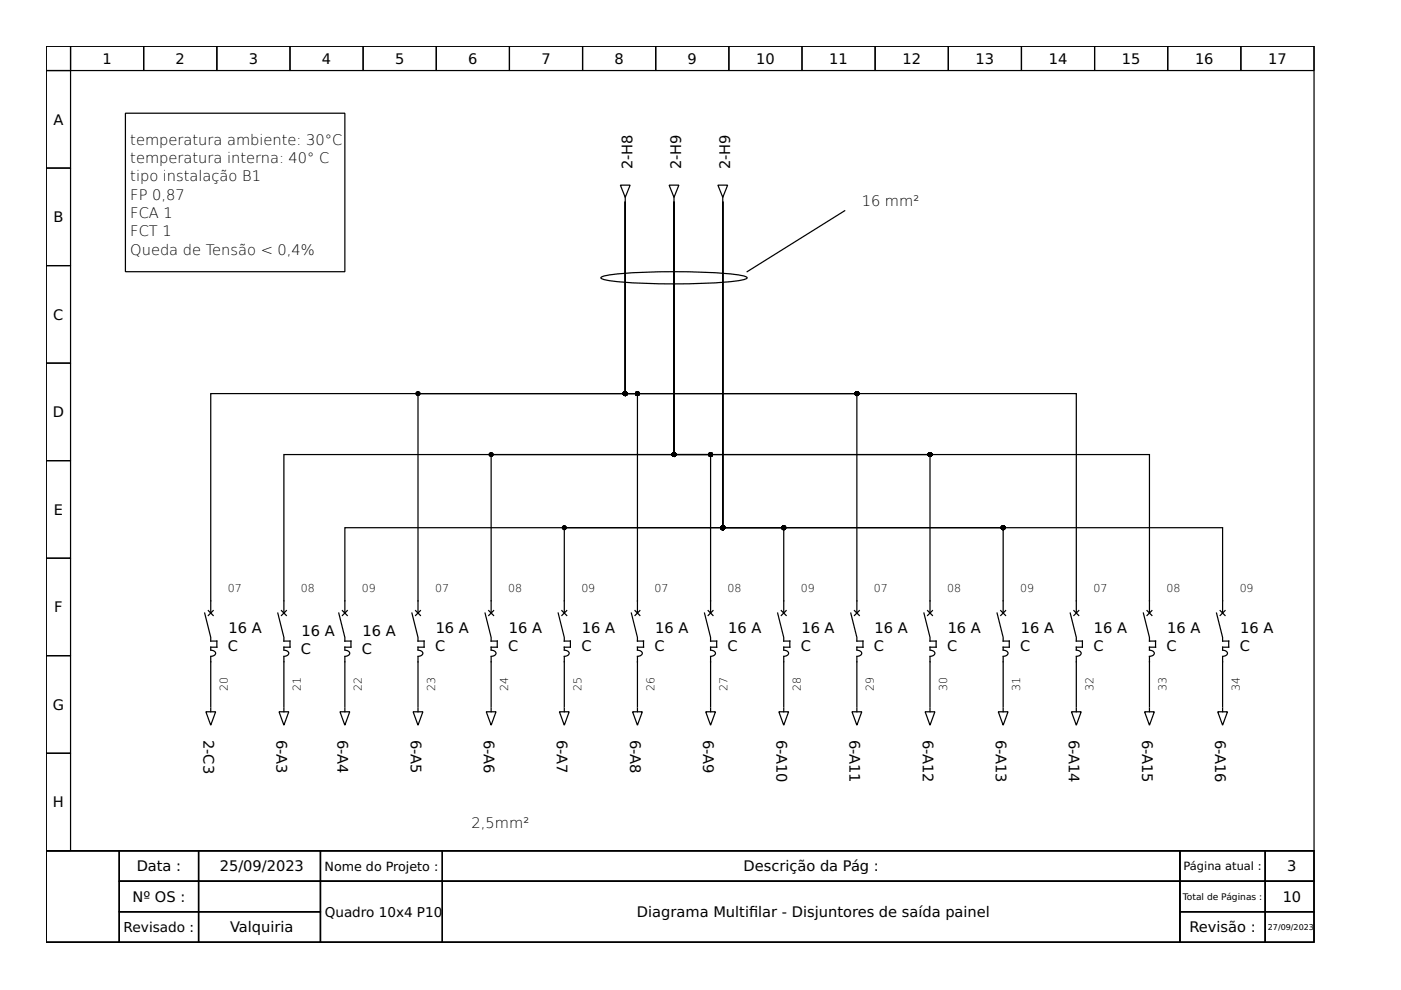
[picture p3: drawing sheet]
<svg xmlns="http://www.w3.org/2000/svg" width="297mm" height="210mm" viewBox="0 0 297 210" stroke-linecap="round" stroke-linejoin="round" font-family="sans-serif">
<g fill="none" stroke="#000" stroke-width=".26">
<path d="M9.8 9.8h268.8v170.6h-268.8zM9.8 9.8h5.2v5.2h-5.2zM9.8 15h5.2v20.6h-5.2zM15 9.8h15.5v5.2h-15.5zM30.5 9.8h15.5v5.2h-15.5zM46 9.8h15.5v5.2h-15.5zM61.5 9.8h15.5v5.2h-15.5zM77 9.8h15.5v5.2h-15.5zM92.5 9.8h15.5v5.2h-15.5zM108 9.8h15.5v5.2h-15.5zM123.5 9.8h15.5v5.2h-15.5zM139 9.8h15.5v5.2h-15.5z"/>
<path d="M154.5 9.8h15.5v5.2h-15.5zM170 9.8h15.6v5.2h-15.6zM185.6 9.8h15.5v5.2h-15.5zM201.1 9.8h15.5v5.2h-15.5zM216.6 9.8h15.5v5.2h-15.5zM232.1 9.8h15.5v5.2h-15.5zM247.6 9.8h15.5v5.2h-15.5zM263.1 9.8h15.5v5.2h-15.5zM9.8 35.6h5.2v20.7h-5.2zM26.6 24h46.5v33.6h-46.5zM131.5 39.3h2.1l-1 2.5zM141.9 39.3h2l-1 2.5z"/>
<path d="M152.2 39.3h2.1l-1.1 2.5zM9.8 56.3h5.2v20.7h-5.2zM127.5 58.7a44.5 44.5 0 0 1 11.6-1.1h1.9a85.9 85.9 0 0 1 16.9 1l.5 .3a2.59 2.59 0 0 1-1.8 .6 131.9 131.9 0 0 1-28.2-.1l-.9-.3-.1-.2zM132.6 41.8v.8M132.6 42.9v40.6h95.6v46.5M132.6 42.9v40.6h2.5v46.5M132.6 42.9v40.6h49.1v46.5M132.6 42.9v40.6h-87.9v46.5M132.6 42.9v40.6h-44v46.5M142.9 41.8v.8M142.9 42.9v53.5h100.8v33.6M142.9 42.9v53.5h7.8v33.6"/>
<path d="M142.9 42.9v53.5h54.3v33.6M142.9 42.9v53.5h-82.7v33.6M142.9 42.9v53.5h-38.8v33.6M153.2 42.9v69h106v18.1M153.2 42.9v69h59.5v18.1M153.2 42.9v69h13v18.1M153.2 42.9v69h-33.6v18.1M153.2 42.9v69h-80.1v18.1M153.2 41.8v.8M179.1 44.7l-20.7 12.9M9.8 77h5.2v20.7h-5.2zM9.8 97.7h5.2v20.6h-5.2z"/>
<path d="M9.8 118.3h5.2v20.7h-5.2zM9.8 139h5.2v20.7h-5.2zM43.4 130l1.3 5.1v.8h1.3v1.3h-1.3v.5M44.2 129.5l1 1M44.7 137.9a.77 .77 0 0 1 .9 .9l-.5 .3-.4 .1M44.7 139.3v10.6M45.2 129.5l-1 1M58.9 130l1.3 5.1v.8h1.3v1.3h-1.3v.5M59.7 129.5l1 1M60.2 137.9a.77 .77 0 0 1 .9 .9l-.5 .3-.4 .1M60.2 139.3v10.6M60.7 129.5l-1 1"/>
<path d="M71.8 130l1.3 5.1v.8h1.3v1.3h-1.3v.5M72.6 129.5l1 1M73.1 137.9a.77 .77 0 0 1 1 .9l-.6 .3-.4 .1M73.1 139.3v10.6M73.6 129.5l-1 1M87.3 130l1.3 5.1v.8h1.3v1.3h-1.3v.5M88.1 129.5l1 1M88.6 137.9a.77 .77 0 0 1 1 .9l-.6 .3-.4 .1M88.6 139.3v10.6M89.1 129.5l-1 1M102.8 130l1.3 5.1v.8h1.3v1.3h-1.3v.5M103.6 129.5l1 1"/>
<path d="M104.1 137.9a.77 .77 0 0 1 1 .9l-.6 .3-.4 .1M104.1 139.3v10.6M104.6 129.5l-1 1M118.3 130l1.3 5.1v.8h1.3v1.3h-1.3v.5M119.1 129.5l1.1 1M119.6 137.9a.77 .77 0 0 1 1 .9l-.6 .3-.4 .1M119.6 139.3v10.6M120.2 129.5l-1.1 1M133.9 130l1.2 5.1v.8h1.3v1.3h-1.3v.5M134.6 129.5l1.1 1M135.1 137.9a.77 .77 0 0 1 1 .9l-.5 .3-.5 .1M135.1 139.3v10.6"/>
<path d="M135.7 129.5l-1.1 1M149.4 130l1.3 5.1v.8h1.2v1.3h-1.2v.5M150.1 129.5l1.1 1M150.7 137.9a.77 .77 0 0 1 .9 .9l-.5 .3-.4 .1M150.7 139.3v10.6M151.2 129.5l-1.1 1M164.9 130l1.3 5.1v.8h1.3v1.3h-1.3v.5M165.6 129.5l1.1 1M166.2 137.9a.77 .77 0 0 1 .9 .9l-.5 .3-.4 .1M166.2 139.3v10.6M166.7 129.5l-1.1 1M180.4 130l1.3 5.1v.8h1.3v1.3h-1.3v.5"/>
<path d="M181.2 129.5l1 1M181.7 137.9a.77 .77 0 0 1 .9 .9l-.5 .3-.4 .1M181.7 139.3v10.6M182.2 129.5l-1 1M195.9 130l1.3 5.1v.8h1.3v1.3h-1.3v.5M196.7 129.5l1 1M197.2 137.9a.77 .77 0 0 1 .9 .9l-.5 .3-.4 .1M197.2 139.3v10.6M197.7 129.5l-1 1M211.4 130l1.3 5.1v.8h1.3v1.3h-1.3v.5M212.2 129.5l1 1M212.7 137.9a.77 .77 0 0 1 .9 .9l-.5 .3-.4 .1"/>
<path d="M212.7 139.3v10.6M213.2 129.5l-1 1M226.9 130l1.3 5.1v.8h1.3v1.3h-1.3v.5M227.7 129.5l1 1M228.2 137.9a.77 .77 0 0 1 1 .9l-.6 .3-.4 .1M228.2 139.3v10.6M228.7 129.5l-1 1M242.4 130l1.3 5.1v.8h1.3v1.3h-1.3v.5M243.2 129.5l1 1M243.7 137.9a.77 .77 0 0 1 1 .9l-.6 .3-.4 .1M243.7 139.3v10.6M244.2 129.5l-1 1"/>
<path d="M257.9 130l1.3 5.1v.8h1.3v1.3h-1.3v.5M258.7 129.5l1 1M259.2 137.9a.77 .77 0 0 1 1 .9l-.6 .3-.4 .1M259.2 139.3v10.6M259.7 129.5l-1 1M9.8 159.7h5.2v20.7h-5.2zM43.6 150.9h2.1l-1 2.9zM44.7 150.1v.8M59.2 150.9h2l-1 2.9zM60.2 150.1v.8M72.1 150.9h2l-1 2.9zM73.1 150.1v.8"/>
<path d="M87.6 150.9h2.1l-1.1 2.9zM88.6 150.1v.8M103.1 150.9h2.1l-1.1 2.9zM104.1 150.1v.8M118.6 150.9h2.1l-1.1 2.9zM119.6 150.1v.8M134.1 150.9h2.1l-1.1 2.9zM135.1 150.1v.8M149.6 150.9h2.1l-1 2.9zM150.7 150.1v.8M165.1 150.9h2.1l-1 2.9zM166.2 150.1v.8"/>
<path d="M180.6 150.9h2.1l-1 2.9zM181.7 150.1v.8M196.1 150.9h2.1l-1 2.9zM197.2 150.1v.8M211.7 150.9h2l-1 2.9zM212.7 150.1v.8M227.2 150.9h2l-1 2.9zM228.2 150.1v.8M242.7 150.9h2l-1 2.9zM243.7 150.1v.8M258.2 150.9h2l-1 2.9zM259.2 150.1v.8"/>
<path d="M9.8 180.4h268.8v19.4h-268.8zM9.8 180.4h15.5v19.4h-15.5zM25.3 180.4h16.8v6.4h-16.8zM25.3 186.8h16.8v6.5h-16.8zM25.3 193.3h16.8v6.5h-16.8zM42.1 180.4h25.8v6.4h-25.8zM42.1 186.8h25.8v6.5h-25.8zM42.1 193.3h25.8v6.5h-25.8zM67.9 180.4h25.9v6.4h-25.9zM67.9 186.8h25.9v13h-25.9zM93.8 180.4h156.4v6.4h-156.4zM93.8 186.8h156.4v13h-156.4z"/>
<path d="M250.2 180.4h18.1v6.4h-18.1zM250.2 186.8h18.1v6.5h-18.1zM250.2 193.3h18.1v6.5h-18.1zM268.3 180.4h10.3v6.4h-10.3zM268.3 186.8h10.3v6.5h-10.3zM268.3 193.3h10.3v6.5h-10.3z"/>
</g>
<g fill="#000" stroke="#000" stroke-width=".26">
<circle cx="88.6" cy="83.5" r=".39"/>
<circle cx="104.1" cy="96.4" r=".39"/>
<circle cx="132.6" cy="83.5" r=".39"/>
<circle cx="135.1" cy="83.5" r=".39"/>
<circle cx="142.9" cy="96.4" r=".39"/>
<circle cx="150.7" cy="96.4" r=".39"/>
<circle cx="181.7" cy="83.5" r=".39"/>
<circle cx="197.2" cy="96.4" r=".39"/>
<circle cx="119.6" cy="111.9" r=".39"/>
<circle cx="153.2" cy="111.9" r=".39"/>
<circle cx="166.2" cy="111.9" r=".39"/>
<circle cx="212.7" cy="111.9" r=".39"/>
</g>
<g font-size="3.1">
<text x="21.7" y="13.5">1</text>
<text x="37.2" y="13.5">2</text>
<text x="52.7" y="13.5">3</text>
<text x="68.3" y="13.5">4</text>
<text x="83.8" y="13.5">5</text>
<text x="99.3" y="13.5">6</text>
<text x="114.8" y="13.5">7</text>
<text x="130.3" y="13.5">8</text>
<text x="145.8" y="13.5">9</text>
<text x="160.3" y="13.5">10</text>
<text x="175.8" y="13.5">11</text>
<text x="191.3" y="13.5">12</text>
<text x="206.8" y="13.5">13</text>
<text x="222.4" y="13.5">14</text>
<text x="237.9" y="13.5">15</text>
<text x="253.4" y="13.5">16</text>
<text x="268.9" y="13.5">17</text>
<text x="11.3" y="26.5">A</text>
<text x="27.6" y="30.7">temperatura ambiente: 30°C</text>
<text x="27.6" y="34.6">temperatura interna: 40° C</text>
<text x="134.1" y="35.9" transform="rotate(-90 134.1 35.9)">2-H8</text>
<text x="144.5" y="35.9" transform="rotate(-90 144.5 35.9)">2-H9</text>
<text x="154.8" y="35.9" transform="rotate(-90 154.8 35.9)">2-H9</text>
<text x="27.6" y="38.5">tipo instalação B1</text>
<text x="11.3" y="47.1">B</text>
<text x="27.6" y="42.4">FP 0,87</text>
<text x="27.6" y="46.2">FCA 1</text>
<text x="182.7" y="43.6">16 mm²</text>
<text x="27.6" y="50.1">FCT 1</text>
<text x="27.6" y="54">Queda de Tensão &lt; 0,4%</text>
<text x="11.3" y="67.8">C</text>
<text x="11.2" y="88.5">D</text>
<text x="11.4" y="109.2">E</text>
<text x="11.5" y="129.8">F</text>
<text x="48.3" y="138">C</text>
<text x="48.4" y="134.1">16 A</text>
<text x="63.9" y="134.8">16 A</text>
<text x="76.9" y="134.8">16 A</text>
<text x="92.2" y="138">C</text>
<text x="92.4" y="134.1">16 A</text>
<text x="107.8" y="138">C</text>
<text x="107.9" y="134.1">16 A</text>
<text x="123.3" y="138">C</text>
<text x="123.4" y="134.1">16 A</text>
<text x="138.8" y="138">C</text>
<text x="138.9" y="134.1">16 A</text>
<text x="154.3" y="138">C</text>
<text x="154.4" y="134.1">16 A</text>
<text x="169.8" y="138">C</text>
<text x="169.9" y="134.1">16 A</text>
<text x="185.3" y="138">C</text>
<text x="185.4" y="134.1">16 A</text>
<text x="200.8" y="138">C</text>
<text x="200.9" y="134.1">16 A</text>
<text x="216.3" y="138">C</text>
<text x="216.4" y="134.1">16 A</text>
<text x="231.8" y="138">C</text>
<text x="231.9" y="134.1">16 A</text>
<text x="247.3" y="138">C</text>
<text x="247.5" y="134.1">16 A</text>
<text x="262.8" y="138">C</text>
<text x="263" y="134.1">16 A</text>
<text x="63.8" y="138.6">C</text>
<text x="76.7" y="138.6">C</text>
<text x="11.2" y="150.5">G</text>
<text x="43.1" y="156.9" transform="rotate(90 43.1 156.9)">2-C3</text>
<text x="58.6" y="156.9" transform="rotate(90 58.6 156.9)">6-A3</text>
<text x="71.6" y="156.9" transform="rotate(90 71.6 156.9)">6-A4</text>
<text x="87.1" y="156.9" transform="rotate(90 87.1 156.9)">6-A5</text>
<text x="102.6" y="156.9" transform="rotate(90 102.6 156.9)">6-A6</text>
<text x="118.1" y="156.9" transform="rotate(90 118.1 156.9)">6-A7</text>
<text x="133.6" y="156.9" transform="rotate(90 133.6 156.9)">6-A8</text>
<text x="149.1" y="156.9" transform="rotate(90 149.1 156.9)">6-A9</text>
<text x="164.6" y="156.9" transform="rotate(90 164.6 156.9)">6-A10</text>
<text x="180.1" y="156.9" transform="rotate(90 180.1 156.9)">6-A11</text>
<text x="195.6" y="156.9" transform="rotate(90 195.6 156.9)">6-A12</text>
<text x="211.1" y="156.9" transform="rotate(90 211.1 156.9)">6-A13</text>
<text x="226.6" y="156.9" transform="rotate(90 226.6 156.9)">6-A14</text>
<text x="242.2" y="156.9" transform="rotate(90 242.2 156.9)">6-A15</text>
<text x="257.7" y="156.9" transform="rotate(90 257.7 156.9)">6-A16</text>
<text x="11.2" y="171.2">H</text>
<text x="100" y="175.5">2,5mm²</text>
<text x="29" y="184.8">Data :</text>
<text x="46.6" y="184.8">25/09/2023</text>
<text x="157.6" y="184.8">Descrição da Pág :</text>
<text x="272.9" y="184.8">3</text>
<text x="28.1" y="191.2">Nº OS :</text>
<text x="272" y="191.2">10</text>
<text x="48.8" y="197.7">Valquiria</text>
<text x="135.1" y="194.5">Diagrama Multiflar - Disjuntores de saída painel</text>
<text x="158.8" y="194.5">i</text>
<text x="252.2" y="197.7">Revisão :</text>
</g>
<g font-size="2.9">
<text x="26.2" y="197.6">Revisado :</text>
<text x="68.9" y="194.4">Quadro 10x4 P10</text>
</g>
<text font-size="2.7" x="68.8" y="184.6">Nome do Projeto :</text>
<text font-size="2.4" x="250.9" y="184.5">Página atual :</text>
<g font-size="2.3">
<text x="48.3" y="125.6">07</text>
<text x="63.8" y="125.6">08</text>
<text x="76.7" y="125.6">09</text>
<text x="92.2" y="125.6">07</text>
<text x="107.8" y="125.6">08</text>
<text x="123.3" y="125.6">09</text>
<text x="138.8" y="125.6">07</text>
<text x="154.3" y="125.6">08</text>
<text x="169.8" y="125.6">09</text>
<text x="185.3" y="125.6">07</text>
<text x="200.8" y="125.6">08</text>
<text x="216.3" y="125.6">09</text>
<text x="231.8" y="125.6">07</text>
<text x="247.3" y="125.6">08</text>
<text x="262.8" y="125.6">09</text>
<text x="48.3" y="146.6" transform="rotate(-90 48.3 146.6)">20</text>
<text x="63.8" y="146.6" transform="rotate(-90 63.8 146.6)">21</text>
<text x="76.7" y="146.6" transform="rotate(-90 76.7 146.6)">22</text>
<text x="92.2" y="146.6" transform="rotate(-90 92.2 146.6)">23</text>
<text x="107.8" y="146.6" transform="rotate(-90 107.8 146.6)">24</text>
<text x="123.3" y="146.6" transform="rotate(-90 123.3 146.6)">25</text>
<text x="138.8" y="146.6" transform="rotate(-90 138.8 146.6)">26</text>
<text x="154.3" y="146.6" transform="rotate(-90 154.3 146.6)">27</text>
<text x="169.8" y="146.6" transform="rotate(-90 169.8 146.6)">28</text>
<text x="185.3" y="146.6" transform="rotate(-90 185.3 146.6)">29</text>
<text x="200.8" y="146.6" transform="rotate(-90 200.8 146.6)">30</text>
<text x="216.3" y="146.6" transform="rotate(-90 216.3 146.6)">31</text>
<text x="231.8" y="146.6" transform="rotate(-90 231.8 146.6)">32</text>
<text x="247.3" y="146.6" transform="rotate(-90 247.3 146.6)">33</text>
<text x="262.8" y="146.6" transform="rotate(-90 262.8 146.6)">34</text>
</g>
<text font-size="1.9" x="250.8" y="190.8">Total de Páginas :</text>
<text font-size="1.7" x="268.8" y="197.2">27/09/2023</text>
</svg>
